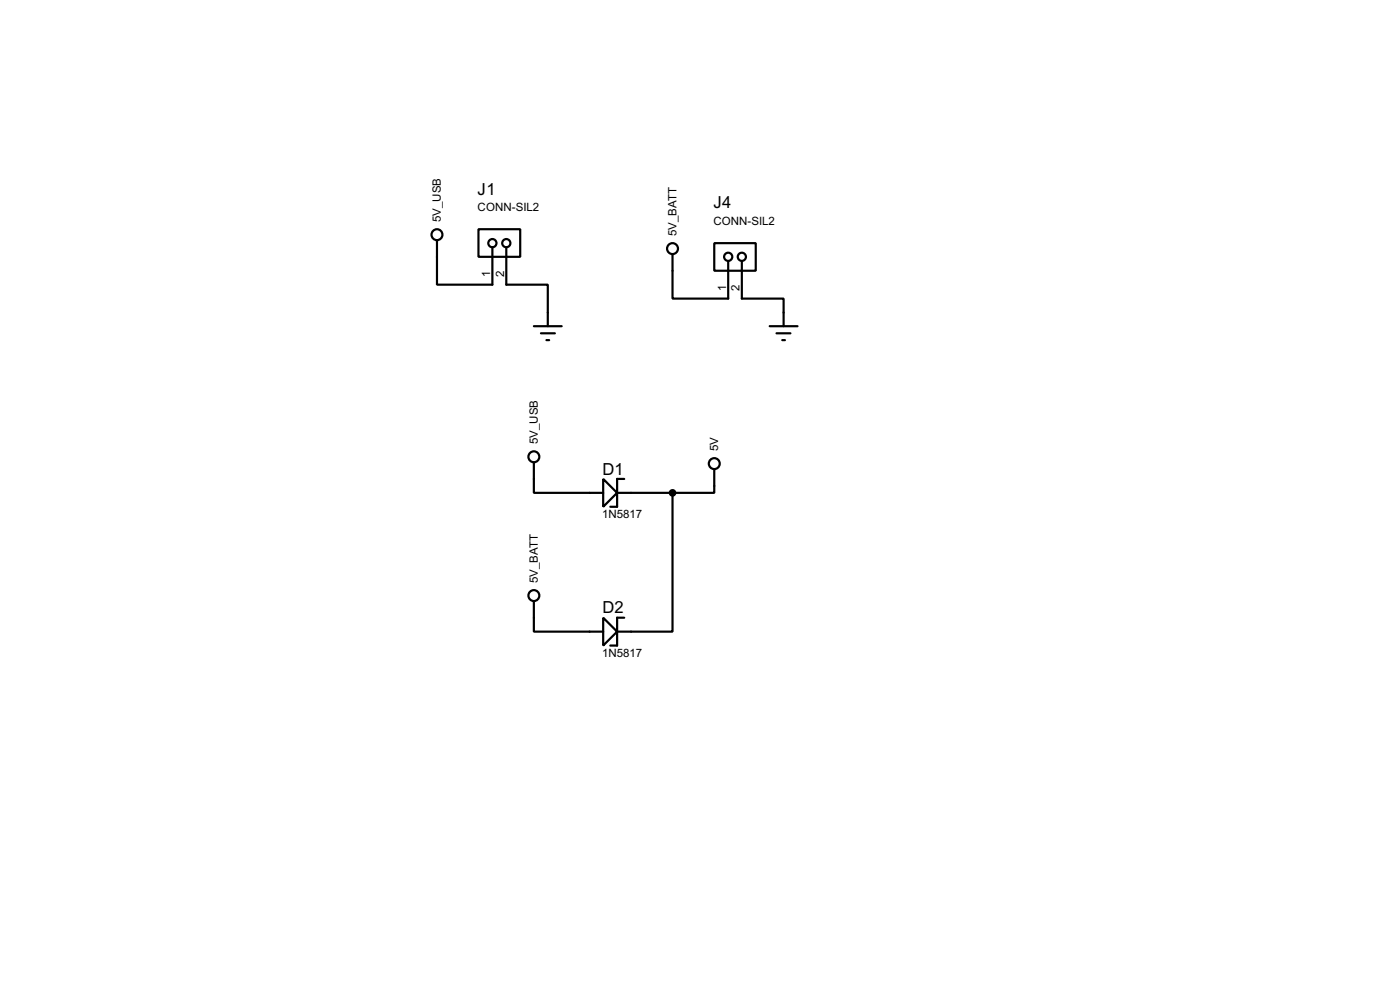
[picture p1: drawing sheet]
<svg xmlns="http://www.w3.org/2000/svg" width="256mm" height="180mm" viewBox="0 0 256 180" stroke-linecap="round" stroke-linejoin="round" font-family="sans-serif">
<g fill="none" stroke="#000" stroke-width=".4">
<path d="M80.1 44v8.1h10.1v-6.8M87.7 42h7.6v5h-7.6zM92.8 45.3v6.8h7.6v7.6M97.8 59.7h5.1M123.2 46.5v8.2h10.2v-6.9M130.9 44.5h7.6v5.1h-7.6zM135.9 47.8v6.9h7.7v5M141 59.7h5.1M99.1 61h2.6M100.1 62.3h.5M142.3 61h2.5M143.3 62.3h.5"/>
<path d="M97.8 84.6v5.6h12.7M110.5 87.7l2.6 2.5-2.6 2.6zM113.1 90.2h10.1M114.4 87.7h-1.3v5.1h-1.3M123.2 90.2v25.4h-10.1M130.9 85.9v4.3h-7.7M97.8 110v5.6h12.7M110.5 113.1l2.6 2.5-2.6 2.6zM114.4 113.1h-1.3v5.1h-1.3"/>
<circle cx="80" cy="43" r="1"/>
<circle cx="90.2" cy="44.5" r=".75"/>
<circle cx="92.7" cy="44.5" r=".75"/>
<circle cx="123.2" cy="45.5" r="1"/>
<circle cx="133.4" cy="47" r=".75"/>
<circle cx="135.9" cy="47" r=".75"/>
<circle cx="97.8" cy="83.6" r="1"/>
<circle cx="130.8" cy="84.9" r="1"/>
<circle cx="97.8" cy="109" r="1"/>
</g>
<circle cx="123.2" cy="90.2" r=".5" fill="#000" stroke="#000" stroke-width=".4"/>
<g font-size="3.4">
<text x="87.5" y="35.6">J1</text>
<text x="130.7" y="38.1">J4</text>
<text x="110.4" y="86.9">D1</text>
<text x="110.4" y="112.3">D2</text>
</g>
<g font-size="2.4">
<text x="80.8" y="40.7" transform="rotate(-90 80.8 40.7)">5V_USB</text>
<text x="87.5" y="38.6">CONN-SIL2</text>
<text x="130.7" y="41.1">CONN-SIL2</text>
<text x="123.9" y="43.2" transform="rotate(-90 123.9 43.2)">5V_BATT</text>
<text x="89.8" y="50.7" transform="rotate(-90 89.8 50.7)">1</text>
<text x="92.4" y="50.7" transform="rotate(-90 92.4 50.7)">2</text>
<text x="133" y="53.2" transform="rotate(-90 133 53.2)">1</text>
<text x="135.5" y="53.2" transform="rotate(-90 135.5 53.2)">2</text>
<text x="98.5" y="81.3" transform="rotate(-90 98.5 81.3)">5V_USB</text>
<text x="131.6" y="82.6" transform="rotate(-90 131.6 82.6)">5V</text>
<text x="110.3" y="94.9">1N5817</text>
<text x="98.5" y="106.7" transform="rotate(-90 98.5 106.7)">5V_BATT</text>
<text x="110.3" y="120.3">1N5817</text>
</g>
</svg>
